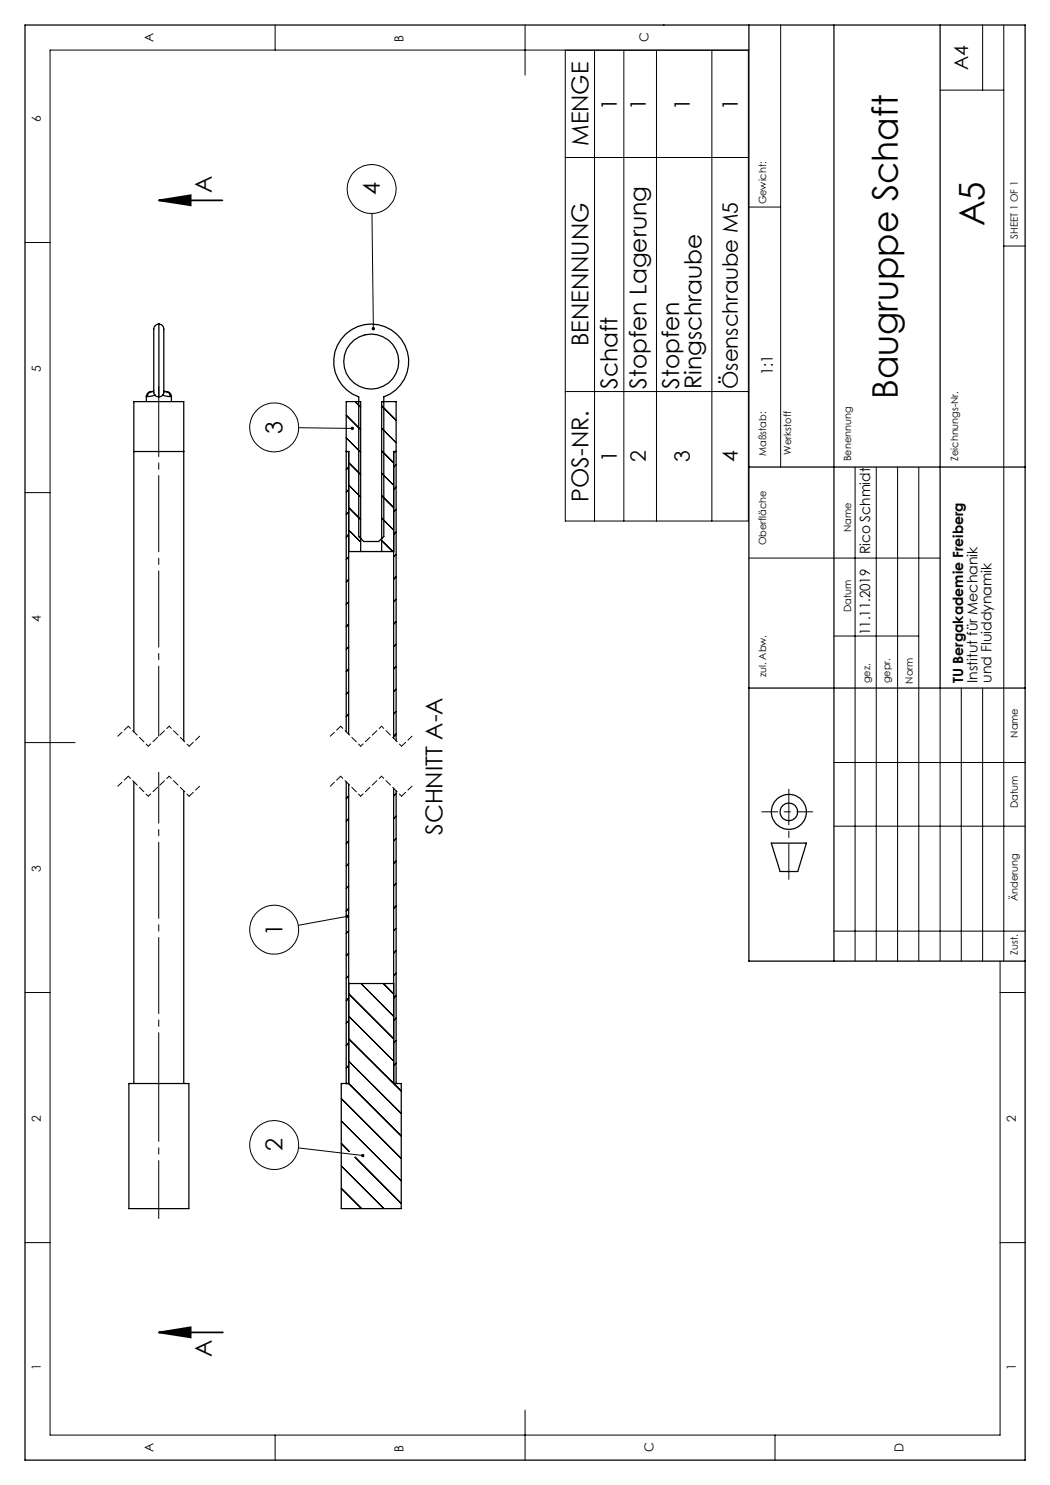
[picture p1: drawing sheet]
<svg xmlns="http://www.w3.org/2000/svg" width="210mm" height="297mm" viewBox="0 0 210 297" stroke-linecap="round" stroke-linejoin="round" font-family="sans-serif">
<g fill="none" stroke="#000" stroke-width=".2">
<path d="M55 5v5M105 5v10M113.1 10.1h36.6v94.1h-36.6zM118.9 10.1v94.1M124.8 10.1v94.1M131.3 10.1v94.1M142.4 10.1v94.1M149.8 10h-139.8v277h190v-94.8M156.1 5v88.4M188 18h12.8M196.5 5v13M200.8 5v187.2"/>
<path d="M113.1 31.5h36.6M5 48.5h5M74.4 42.7l.3 23M149.8 41.4h6.3M200.8 49.2h4.2M113.1 78.3h36.6M5 98.5h5M59.7 85.5l10.8 .2M69.2 87.6l2.9 2.8M69.2 83l2.9 2.9M69.7 97.9l-.5 .5M69.7 93.4l-.5 .5"/>
<path d="M69.7 97l2.4 2.4M69.7 92.5l2.4 2.4M71 80.3l1.1 1.2M76.3 99.1l2.4 2.4M76.3 94.6l2.4 2.4M76.3 85.7l2.9 2.8M76.3 90.2l2.4 2.4M76.3 81.2l2.9 2.9M79.2 97.4l-.5 .5M79.2 92.9l-.5 .5M171 93.4v98.8M175.3 93.4v98.8"/>
<path d="M179.5 93.4v98.8M183.8 93.4v98.8M69.7 115.9l-.5 .5M69.7 102.4l-.5 .5M69.7 111.4l-.5 .5M69.7 106.9l-.5 .5M69.7 106l2.4 2.4M69.7 101.5l2.4 2.4M76.3 103.6l2.4 2.4M76.3 108.1l2.3 2.2M79.2 119.8l-.5 .6M79.2 115.4l-.5 .4"/>
<path d="M79.2 110.9l-.5 .5M79.2 106.4l-.5 .5M79.2 101.9l-.5 .5M149.8 111.6h38.2M69.7 138.3l-.5 .5M69.7 133.8l-.5 .5M69.7 120.4l-.5 .5M69.7 129.4l-.5 .5M69.7 124.8l-.5 .6M79.2 137.8l-.5 .5M79.2 133.3l-.5 .5M79.2 128.8l-.5 .5"/>
<path d="M79.2 124.4l-.5 .4M166.8 127.2h17M188 137.6v54.6M192.3 137.6v54.6M196.5 137.6v54.6M5 148.5h10M69.7 142.8l-.5 .5M69.7 159.2l-.5 .5M79.2 146.8l-.5 .5M79.2 142.3l-.5 .5M79.2 158.7l-.5 .5M166.8 152.5h38.2"/>
<path d="M69.7 177.2l-.5 .5M69.7 172.7l-.5 .5M69.7 168.2l-.5 .5M69.7 163.7l-.5 .5M79.2 176.7l-.5 .5M79.2 172.2l-.5 .5M79.2 167.7l-.5 .5M79.2 163.2l-.5 .5M166.8 165.2h38.2M5 198.5h5M69.5 183.3l-9.9 1.8M69.7 195.2l-.5 .4"/>
<path d="M69.7 190.7l-.5 .5M69.7 199.6l-.5 .6M69.7 186.2l-.5 .5M69.7 181.7l-.5 .5M69.7 198.8l9 8.9M72.2 196.7l6.5 6.6M76.7 196.7l2 2.1M79.2 199.1l-.5 .5M79.2 194.6l-.5 .6M79.2 190.1l-.5 .5M79.2 185.7l-.5 .5M79.2 181.2l-.5 .5"/>
<path d="M166.8 186.2h38.2M200 198.5h5M68.3 219.7l11.9 12M69.7 213.1l-.5 .5M69.7 208.6l-.5 .5M69.7 204.1l-.5 .5M69.7 216.7l10.5 10.5M69.7 212.2l10.5 10.5M69.7 207.7l10.5 10.5M69.7 203.2l9 9M79.2 212.6l-.5 .5M79.2 208.1l-.5 .5"/>
<path d="M79.2 203.6l-.5 .5M59.7 229.6l12.9 1.5M68.3 237.7l4 4M68.3 233.2l8.5 8.5M68.3 228.7l1.5 1.6M68.3 224.2l11.9 12M71 231.4l9.2 9.3M5 248.5h5M200 248.5h5M55 287v5M105 282v10M155 287v5"/>
<circle cx="74.3" cy="37.8" r="4.9"/>
<circle cx="54.8" cy="85.5" r="4.9"/>
<circle cx="54.8" cy="185.9" r="4.9"/>
<circle cx="54.8" cy="229" r="4.9"/>
</g>
<path d="M31.8 40.1h12.7M31.8 40.1l6.3-1.1v2.1zM31.8 266.5h12.8M31.8 266.5l6.3-1v2z" fill="none" stroke="#000" stroke-width=".35"/>
<g fill="none" stroke="#000" stroke-width=".25">
<path d="M5 5h200v287h-200zM149.8 5v187.2h55.2M166.8 5v187.2M188 5v132.6M29.3 79.3h.2M29.3 79.3v1M30.4 78.3h-.1a.99 .99 0 0 0-1 1M30.4 78.3a.97 .97 0 0 0-.9 1M30.8 78.2l-.4 .1M31 79l.4 .3 .4 .1M31 79l-1.5 .3M31.8 64.8a1.16 1.16 0 0 0-1 1.5v10.9a2.19 2.19 0 0 0 .2 1.8"/>
<path d="M31.8 64.8a1.16 1.16 0 0 1 1 1.5v12.3l-.2 .4M31.8 64.8v14.6M32.6 79l-.3 .2-.5 .2M32.6 79l1.4 .3M32.8 78.2l.3 .1M33.1 78.3h.1a1.04 1.04 0 0 1 1.1 1M33.1 78.3a.91 .91 0 0 1 .9 1M34 79.3h.3M34.3 79.3v1M69.1 66.8a7.5 7.5 0 0 1 11.5 1.6 7.5 7.5 0 0 1-3.8 11v27.9l-1.1 1h-3l-1-1v-27.9a7.5 7.5 0 0 1-2.6-12.6zM26.8 90.3h10M69.2 90.3h.5v56.6"/>
<path d="M79.2 90.3h-.5v57.4M149.8 93.4h55.2M69.7 110.3h2.4M72.1 110.3h4.2M72.1 110.3v-30h-2.9v66.1M76.3 110.3v-30h2.9v67.9M76.3 110.3h2.4M149.8 137.6h55.2M26.8 146.4v-66.1h10v67.9M26.8 156.3v60.4M36.8 158.2v58.5M69.2 156.3v60.4"/>
<path d="M69.7 156.8v59.9h-1.4v25h11.9v-25h-1.5v-59M79.2 158.2v58.5M154.3 168.6h7l-1.7 5.7h-3.6zM69.7 196.7h9M25.8 216.7h12v25h-12z"/>
<circle cx="74.3" cy="72.3" r="5.5"/>
<circle cx="157.8" cy="162.4" r="1.75"/>
<circle cx="157.8" cy="162.4" r="3.5"/>
</g>
<path d="M31.7 216.7v-62.2" fill="none" stroke="#000" stroke-width=".2" stroke-dasharray="15.2 1.3 1.3 1.3" stroke-dashoffset="5.1"/>
<path d="M31.7 147.2v-69.9" fill="none" stroke="#000" stroke-width=".2" stroke-dasharray="15.2 1.3 1.3 1.3" stroke-dashoffset="1.2"/>
<path d="M31.7 216.7v27" fill="none" stroke="#000" stroke-width=".2" stroke-dasharray="15.2 1.3 1.3 1.3" stroke-dashoffset="3.6"/>
<path d="M23.6 157.2l2.1-2M23.6 147.2l2.1-2M37.8 159.2l2.1-2M37.8 149.2l2.1-2M66 157.2l2.1-2M66 147.2l2.1-2M80.3 159.2l2.1-2M80.3 149.2l2.1-2" fill="none" stroke="#000" stroke-width=".2" stroke-dasharray="1.3 .6" stroke-dashoffset=".1"/>
<path d="M25.7 155.2l4 4M25.7 145.2l4 4M33.8 155.2l4 4M33.8 145.2l4 4M68.1 155.2l4 4M68.1 145.2l4 4M76.3 155.2l4 4M76.3 145.2l4 4" fill="none" stroke="#000" stroke-width=".2" stroke-dasharray="1.3 .6" stroke-dashoffset=".7"/>
<path d="M29.7 159.2l4.1-4M29.7 149.2l4.1-4M72.1 159.2l4.2-4M72.1 149.2l4.2-4" fill="none" stroke="#000" stroke-width=".2" stroke-dasharray="1.3 .6" stroke-dashoffset=".6"/>
<path d="M157.8 175.9v-18" fill="none" stroke="#000" stroke-width=".2" stroke-dasharray="15.2 1.3 1.3 1.3" stroke-dashoffset="8.1"/>
<path d="M152.4 162.4h10.2" fill="none" stroke="#000" stroke-width=".2" stroke-dasharray="15.2 1.3 1.3 1.3" stroke-dashoffset="12.1"/>
<g fill="#000">
<path d="M31.8 40.1l6.3-1.1v2.1zM31.8 266.5l6.3-1v2z"/>
<path d="M72.3 230.9a.32 .32 0 0 0 .1 .5 .32 .32 0 0 0 .5-.3h-.3h.3v-.1a.34 .34 0 0 0-.6-.1zM69.2 183.1a.34 .34 0 0 0 .2 .5 .34 .34 0 0 0 .4-.4l-.3 .1 .3-.1a.34 .34 0 0 0-.2-.3 .34 .34 0 0 0-.4 .2zM70.2 85.4a.34 .34 0 0 0 .1 .6 .34 .34 0 0 0 .5-.3h-.3h.3a.35 .35 0 0 0-.2-.3 .35 .35 0 0 0-.4 0zM74.4 65.5v.1a.35 .35 0 0 0 .3 .5v-.4v.4a.34 .34 0 0 0 .3-.5 .34 .34 0 0 0-.6-.1z"/>
</g>
<g font-size="7.1">
<text x="196.9" y="45.3" transform="rotate(-90 196.9 45.3)">A5</text>
<text x="179.6" y="79.8" transform="rotate(-90 179.6 79.8)">Baugruppe Schaft</text>
</g>
<g font-size="4.7">
<text x="117.7" y="29.2" transform="rotate(-90 117.7 29.2)">MENGE</text>
<text x="42.4" y="38.6" transform="rotate(-90 42.4 38.6)">A</text>
<text x="76" y="39.1" transform="rotate(-90 76 39.1)">4</text>
<text x="117.7" y="69.2" transform="rotate(-90 117.7 69.2)">BENENNUNG</text>
<text x="123.5" y="77.8" transform="rotate(-90 123.5 77.8)">Schaft</text>
<text x="129.3" y="77.8" transform="rotate(-90 129.3 77.8)">Stopfen Lagerung</text>
<text x="135.8" y="77.8" transform="rotate(-90 135.8 77.8)">Stopfen</text>
<text x="140.3" y="77.8" transform="rotate(-90 140.3 77.8)">Ringschraube</text>
<text x="56.5" y="86.8" transform="rotate(-90 56.5 86.8)">3</text>
<text x="117.7" y="100.4" transform="rotate(-90 117.7 100.4)">POS-NR.</text>
<text x="88.5" y="167" transform="rotate(-90 88.5 167)">SCHNITT A-A</text>
<text x="56.5" y="187.2" transform="rotate(-90 56.5 187.2)">1</text>
<text x="56.5" y="230.3" transform="rotate(-90 56.5 230.3)">2</text>
<text x="42.4" y="271.4" transform="rotate(-90 42.4 271.4)">A</text>
</g>
<g font-size="4.2">
<text x="123.4" y="21.9" transform="rotate(-90 123.4 21.9)">1</text>
<text x="129.2" y="21.9" transform="rotate(-90 129.2 21.9)">1</text>
<text x="138" y="21.9" transform="rotate(-90 138 21.9)">1</text>
<text x="147.5" y="21.9" transform="rotate(-90 147.5 21.9)">1</text>
<text x="147.5" y="77.8" transform="rotate(-90 147.5 77.8)">Ösenschraube M5</text>
<text x="123.4" y="92.4" transform="rotate(-90 123.4 92.4)">1</text>
<text x="129.2" y="92.4" transform="rotate(-90 129.2 92.4)">2</text>
<text x="138" y="92.4" transform="rotate(-90 138 92.4)">3</text>
<text x="147.5" y="92.4" transform="rotate(-90 147.5 92.4)">4</text>
</g>
<text font-size="3.9" x="193.6" y="14.1" transform="rotate(-90 193.6 14.1)">A4</text>
<text font-size="3.2" x="154.6" y="75.1" transform="rotate(-90 154.6 75.1)">1:1</text>
<g font-size="2.8">
<text x="174" y="110.9" transform="rotate(-90 174 110.9)">Rico Schmidt</text>
<text x="174" y="127" transform="rotate(-90 174 127)">11.11.2019</text>
<text x="192.7" y="136.6" transform="rotate(-90 192.7 136.6)">TU Bergakademie Freiberg</text>
<text x="195.5" y="136.6" transform="rotate(-90 195.5 136.6)">Institut für Mechanik</text>
<text x="198.3" y="136.6" transform="rotate(-90 198.3 136.6)">und Fluiddynamik</text>
</g>
<g font-size="2.5">
<text x="30.7" y="8.3" transform="rotate(-90 30.7 8.3)">A</text>
<text x="80.7" y="8.3" transform="rotate(-90 80.7 8.3)">B</text>
<text x="129.7" y="8.3" transform="rotate(-90 129.7 8.3)">C</text>
<text x="8.2" y="24.3" transform="rotate(-90 8.2 24.3)">6</text>
<text x="8.2" y="74.3" transform="rotate(-90 8.2 74.3)">5</text>
<text x="8.2" y="124.3" transform="rotate(-90 8.2 124.3)">4</text>
<text x="8.2" y="174.3" transform="rotate(-90 8.2 174.3)">3</text>
<text x="8.2" y="224.3" transform="rotate(-90 8.2 224.3)">2</text>
<text x="203.2" y="224.3" transform="rotate(-90 203.2 224.3)">2</text>
<text x="8.2" y="273.9" transform="rotate(-90 8.2 273.9)">1</text>
<text x="203.2" y="273.9" transform="rotate(-90 203.2 273.9)">1</text>
<text x="30.7" y="290.3" transform="rotate(-90 30.7 290.3)">A</text>
<text x="80.7" y="290.3" transform="rotate(-90 80.7 290.3)">B</text>
<text x="130.7" y="290.3" transform="rotate(-90 130.7 290.3)">C</text>
<text x="180.7" y="290.3" transform="rotate(-90 180.7 290.3)">D</text>
</g>
<g font-size="2">
<text x="153.2" y="40.9" transform="rotate(-90 153.2 40.9)">Gewicht:</text>
<text x="203.6" y="47.7" transform="rotate(-90 203.6 47.7)">SHEET 1 OF 1</text>
<text x="153.2" y="91.1" transform="rotate(-90 153.2 91.1)">Maßstab:</text>
<text x="158.2" y="90.9" transform="rotate(-90 158.2 90.9)">Werkstoff</text>
<text x="170.2" y="92.2" transform="rotate(-90 170.2 92.2)">Benennung</text>
<text x="191.6" y="92.1" transform="rotate(-90 191.6 92.1)">Zeichnungs-Nr.</text>
<text x="170.2" y="106.4" transform="rotate(-90 170.2 106.4)">Name</text>
<text x="153.2" y="109" transform="rotate(-90 153.2 109)">Oberfläche</text>
<text x="170.2" y="122.5" transform="rotate(-90 170.2 122.5)">Datum</text>
<text x="153.2" y="135.4" transform="rotate(-90 153.2 135.4)">zul. Abw.</text>
<text x="174" y="136.7" transform="rotate(-90 174 136.7)">gez.</text>
<text x="178.1" y="136.7" transform="rotate(-90 178.1 136.7)">gepr.</text>
<text x="182.6" y="136.7" transform="rotate(-90 182.6 136.7)">Norm</text>
<text x="203.5" y="147.5" transform="rotate(-90 203.5 147.5)">Name</text>
<text x="203.5" y="161.6" transform="rotate(-90 203.5 161.6)">Datum</text>
<text x="203.5" y="180.2" transform="rotate(-90 203.5 180.2)">Änderung</text>
<text x="203.5" y="190.9" transform="rotate(-90 203.5 190.9)">Zust.</text>
</g>
</svg>
